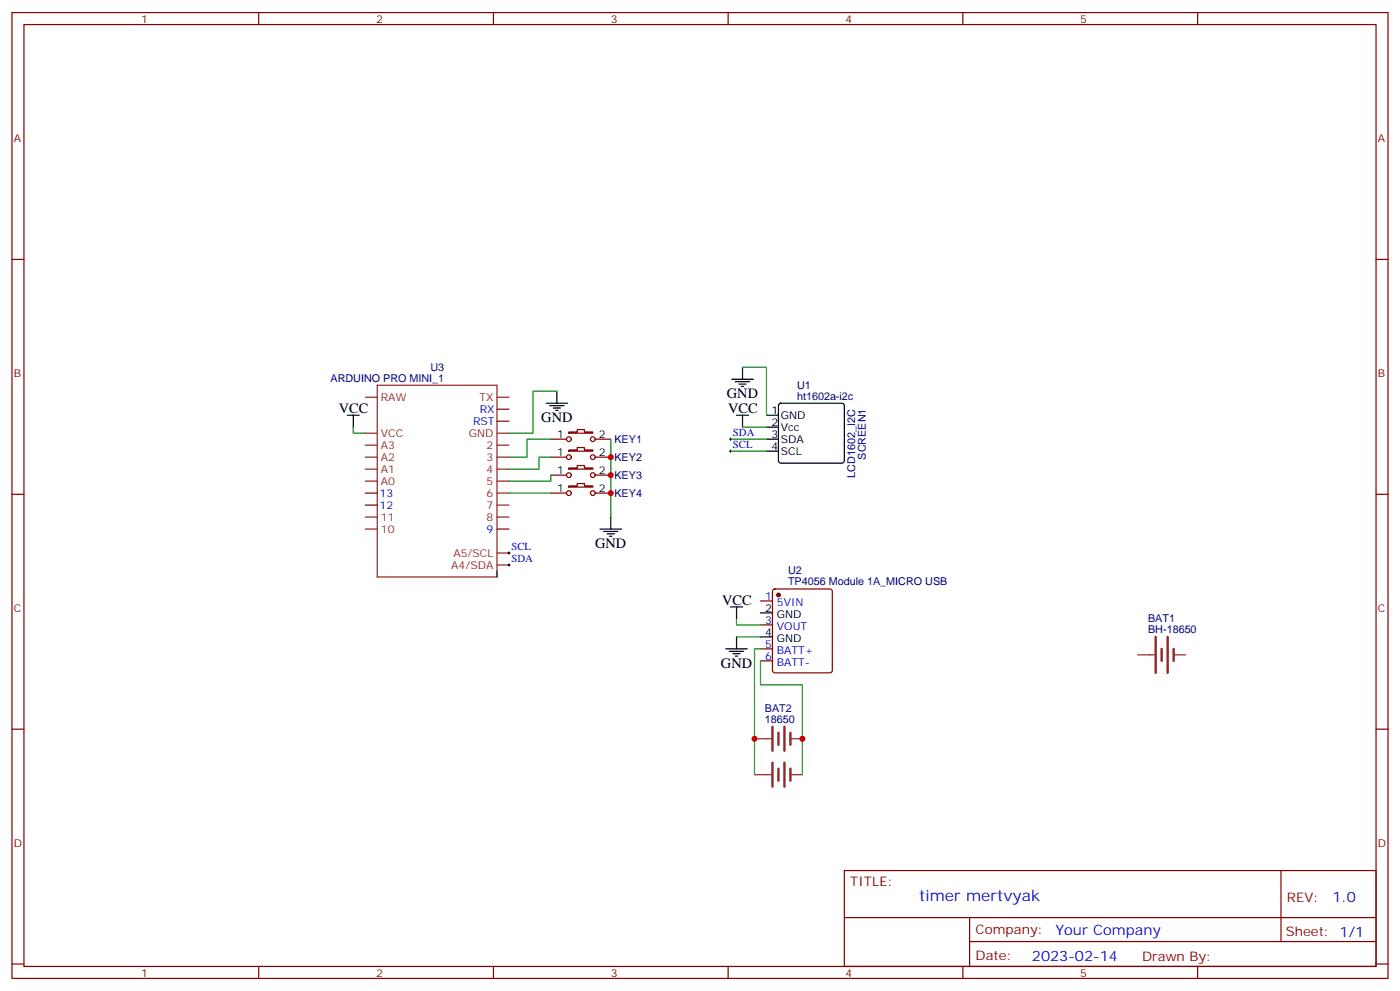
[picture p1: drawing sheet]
<svg xmlns="http://www.w3.org/2000/svg" width="412mm" height="292mm" viewBox="0 0 412 292" stroke-linecap="round" stroke-linejoin="round" font-family="sans-serif">
<g fill="none" stroke="#870000" stroke-width=".35">
<path d="M3.5 3.7h405.4v284.3h-405.4zM7.1 7.2h398.2v277.3h-398.2zM76.2 3.7v3.5M145.3 3.7v3.5M214.5 3.7v3.5M283.6 3.7v3.5M352.8 3.7v3.5M3.5 76.4h3.6M405.3 76.4h3.6M146.4 120.5h3.5M146.4 124h3.5M162.3 129.3h4.6"/>
<path d="M162.3 134.6h4.6M162.3 139.9h4.6M167.6 127.2h2.4v-.7h2.2v.7h2.4v.3h-7zM167.6 132.5h2.4v-.7h2.2v.7h2.4v.3h-7zM167.6 137.8h2.4v-.7h2.2v.7h2.4v.3h-7zM175.3 129.3h4.6M175.3 134.6h4.6M175.3 139.9h4.6M3.5 145.5h3.6M107.6 145.2h3.5M107.6 148.7h3.5M146.4 155.8h3.5"/>
<path d="M162.3 145.2h4.6M167.6 143.1h2.4v-.8h2.2v.8h2.4v.3h-7zM175.3 145.2h4.6M405.3 145.5h3.6M224 176.9h3.5M227.8 173.6l.4-.2h16.3l.5 .2 .2 .5v23.3l-.3 .5-.4 .2h-16.3l-.5-.2-.2-.5v-23.3zM224 184h3.5M224 191h3.5M224 194.6h3.5M3.5 214.7h3.6M405.3 214.7h3.6M248.7 256.3h156.6v28.2h-156.6z"/>
<path d="M377.3 256.3v20.9M248.7 270.1h156.5M285.6 277.2h119.6M285.6 270.1v14.2M3.5 283.8h3.6M76.2 284.5v3.5M145.3 284.5v3.5M214.5 284.5v3.5M283.6 284.5v3.5M352.8 284.5v3.5M405.3 283.8h3.6"/>
<circle cx="167.6" cy="134.6" r=".71"/>
<circle cx="167.6" cy="139.9" r=".71"/>
<circle cx="167.6" cy="129.3" r=".71"/>
<circle cx="174.6" cy="134.6" r=".71"/>
<circle cx="174.6" cy="139.9" r=".71"/>
<circle cx="174.6" cy="129.3" r=".71"/>
<circle cx="167.6" cy="145.2" r=".71"/>
<circle cx="174.6" cy="145.2" r=".71"/>
</g>
<g fill="none" stroke="#000" stroke-width=".35">
<path d="M160.9 118.7h6.3M161.9 119.4h4.3M164 115.2v3.5M215.5 111.7h6.4M216.6 112.4h4.2M217.7 113.1h2.1M218.4 113.8h.7M218.7 108.1v3.6M229.5 118.9l.5-.2h18l.5 .2 .2 .5v16.2l-.2 .5-.5 .2h-18l-.5-.2-.2-.5v-16.2zM102.3 122.2h3.5M104.1 122.2v3.6M163 120.1h2.1"/>
<path d="M163.7 120.8h.7M217 122.2h3.5M218.7 122.2v3.6M225.8 132.8h3.5M225.8 122.2h3.5M225.8 125.8h3.5M225.8 129.3h3.5M176.7 155.8h6.4M177.8 156.5h4.2M178.9 157.2h2.1M179.6 157.9h.7M179.9 152.2v3.6"/>
<path d="M146.4 168.1v1.8M215.2 178.7h3.5M217 178.7v3.5M213.8 191h6.3M214.8 191.7h4.3M215.9 192.4h2.1M216.6 193.1h.7M217 187.5v3.5M224 180.4h3.5M224 187.5h3.5"/>
</g>
<g fill="none" stroke="#008700" stroke-width=".35">
<path d="M164 115.2h-7v12.3h-7.1M218.7 108.1h7.1v14.1M104.1 125.8v1.7h3.5M162.3 139.9v1.7h-12.4M162.3 134.6h-3.6v3.5h-8.8M162.3 129.3h-7.1v5.3h-5.3M179.9 129.3v22.9M215.2 129.3h10.6M215.2 132.8h10.6M218.7 125.8h7.1M149.9 145.2h12.4M217 182.2v1.8h7"/>
<path d="M217 187.5h7M224 194.6v7h12.4v26.5M224 191h-1.8v37.1"/>
</g>
<path d="M214.8 129.3h.7M214.8 132.8h.7M215.2 128.9v.7M215.2 132.5v.7M149.6 166.3h.7M149.6 162.8h.7M149.9 162.5v.7M149.9 166v.7" fill="none" stroke="#000" stroke-width=".29"/>
<path d="M340.4 187.5v10.6M342.2 191v3.6M344 187.5v10.6M345.7 191v3.6M227.5 214v7M229.3 215.7v3.6M231.1 214v7M232.8 215.7v3.6M227.5 224.5v7.1M229.3 226.3v3.5M231.1 224.5v7.1M232.8 226.3v3.5" fill="none" stroke="#8c2424" stroke-width=".71"/>
<g fill="none" stroke="#8c2424" stroke-width=".35">
<path d="M107.6 116.9h3.5M146.4 116.9h3.5M107.6 131.1h3.5M107.6 134.6h3.5M107.6 138.1h3.5M107.6 127.5h3.5M146.4 131.1h3.5M146.4 134.6h3.5M146.4 138.1h3.5M146.4 127.5h3.5M107.6 141.6h3.5M107.6 152.2h3.5"/>
<path d="M107.6 155.8h3.5M146.4 141.6h3.5M146.4 145.2h3.5M146.4 148.7h3.5M146.4 152.2h3.5M146.4 168.1v-54.7h-35.3v56.5h35.3M146.4 166.3h3.5M146.4 162.8h3.5M335.1 192.8h5M345.7 192.8h3.5M222.2 217.5h5M232.8 217.5h3.6"/>
<path d="M222.2 228.1h5M232.8 228.1h3.6"/>
</g>
<circle cx="229.3" cy="175.2" r=".53" fill="#870000" stroke="#870000" stroke-width=".35"/>
<g fill="#c00">
<circle cx="222.3" cy="217.5" r=".88"/>
<circle cx="236.4" cy="217.5" r=".88"/>
<circle cx="179.9" cy="134.6" r=".88"/>
<circle cx="179.9" cy="139.9" r=".88"/>
<circle cx="179.9" cy="145.2" r=".88"/>
</g>
<text font-size="4.6" fill="#00f" x="270.8" y="265.3">timer mertvyak</text>
<g font-size="4.2">
<text x="214.1" y="117.3">GND</text>
<text x="99.8" y="121.5">VCC</text>
<text x="159.5" y="124.4">GND</text>
<text x="214.5" y="121.5">VCC</text>
<text x="175.3" y="161.4">GND</text>
<text x="212.7" y="178">VCC</text>
<text x="212.4" y="196.7">GND</text>
</g>
<g font-size="4.2" fill="#00f">
<text x="392.5" y="265.6">1.0</text>
<text x="310.9" y="275.1">Your Company</text>
<text x="304" y="282.9">2023-02-14</text>
</g>
<g font-size="3.9" fill="#800">
<text x="250.5" y="260.9">TITLE:</text>
<text x="379.1" y="265.6">REV:</text>
<text x="287.4" y="275.1">Company:</text>
<text x="378.7" y="275.7">Sheet: 1/1</text>
<text x="287.4" y="282.8">Date:</text>
<text x="336.4" y="282.8">Drawn By:</text>
</g>
<g font-size="3.2" fill="#800">
<text x="41.6" y="6.7">1</text>
<text x="110.8" y="6.7">2</text>
<text x="179.9" y="6.7">3</text>
<text x="249.1" y="6.7">4</text>
<text x="318.2" y="6.7">5</text>
<text x="4.1" y="41.8">A</text>
<text x="405.9" y="41.8">A</text>
<text x="4.1" y="110.9">B</text>
<text x="405.9" y="110.9">B</text>
<text x="4.1" y="180.1">C</text>
<text x="405.9" y="180.1">C</text>
<text x="4.1" y="249.2">D</text>
<text x="405.9" y="249.2">D</text>
<text x="41.6" y="287.5">1</text>
<text x="110.8" y="287.5">2</text>
<text x="179.9" y="287.5">3</text>
<text x="249.1" y="287.5">4</text>
<text x="318.2" y="287.5">5</text>
</g>
<g font-size="3.2" fill="#000080">
<text x="97.4" y="112.4">ARDUINO PRO MINI_1</text>
<text x="126.8" y="109.2">U3</text>
<text x="234.8" y="117.7">ht1602a-i2c</text>
<text x="234.8" y="114.5">U1</text>
<text x="181" y="130.4">KEY1</text>
<text x="181" y="135.7">KEY2</text>
<text x="255" y="135.3" transform="rotate(-90 255 135.3)">SCREEN1</text>
<text x="181" y="141">KEY3</text>
<text x="251.9" y="140.7" transform="rotate(-90 251.9 140.7)">LCD1602_I2C</text>
<text x="181" y="146.3">KEY4</text>
<text x="232.1" y="172.2">TP4056 Module 1A_MICRO USB</text>
<text x="232.1" y="169">U2</text>
<text x="338.2" y="183.2">BAT1</text>
<text x="338.2" y="186.4">BH-18650</text>
<text x="225.3" y="209.7">BAT2</text>
<text x="225.3" y="212.9">18650</text>
</g>
<g font-size="3.2" fill="#8d2323">
<text x="112.2" y="118">RAW</text>
<text x="141.2" y="118">TX</text>
<text x="112.2" y="128.6">VCC</text>
<text x="138.1" y="128.6">GND</text>
<text x="112.2" y="135.6">A2</text>
<text x="112.2" y="132.1">A3</text>
<text x="143.3" y="132.1">2</text>
<text x="143.3" y="135.6">3</text>
<text x="112.2" y="142.7">A0</text>
<text x="112.2" y="139.2">A1</text>
<text x="143.3" y="139.2">4</text>
<text x="143.3" y="142.7">5</text>
<text x="143.3" y="146.2">6</text>
<text x="143.3" y="149.8">7</text>
<text x="112.2" y="153.3">11</text>
<text x="143.3" y="153.3">8</text>
<text x="112.2" y="156.8">10</text>
<text x="132.9" y="167.4">A4/SDA</text>
<text x="133.6" y="163.9">A5/SCL</text>
</g>
<g font-size="3.2" fill="#00f">
<text x="139.4" y="125.1">RST</text>
<text x="141.3" y="121.5">RX</text>
<text x="215.9" y="128.4">SDA</text>
<text x="215.9" y="131.9">SCL</text>
<text x="111.8" y="149.8">12</text>
<text x="111.8" y="146.2">13</text>
<text x="143.3" y="156.8">9</text>
<text x="150.6" y="161.9">SCL</text>
<text x="150.6" y="165.5">SDA</text>
<text x="225.3" y="176.6">1</text>
<text x="228.8" y="178.3">5VIN</text>
<text x="225.3" y="183.6">3</text>
<text x="228.8" y="185.4">VOUT</text>
<text x="225.3" y="190.7">5</text>
<text x="225.3" y="194.2">6</text>
<text x="228.8" y="192.4">BATT+</text>
<text x="228.8" y="196">BATT-</text>
</g>
<g font-size="3.2">
<text x="227.3" y="121.9">1</text>
<text x="227.3" y="125.4">2</text>
<text x="230" y="123.3">GND</text>
<text x="164.1" y="128.9">1</text>
<text x="176.4" y="128.9">2</text>
<text x="227.3" y="128.9">3</text>
<text x="230" y="126.8">Vcc</text>
<text x="230" y="130.4">SDA</text>
<text x="164.1" y="134.2">1</text>
<text x="176.4" y="134.2">2</text>
<text x="227.3" y="132.5">4</text>
<text x="230" y="133.9">SCL</text>
<text x="164.1" y="139.5">1</text>
<text x="176.4" y="139.5">2</text>
<text x="164.1" y="144.8">1</text>
<text x="176.4" y="144.8">2</text>
<text x="225.3" y="180.1">2</text>
<text x="228.8" y="181.9">GND</text>
<text x="225.3" y="187.1">4</text>
<text x="228.8" y="188.9">GND</text>
</g>
</svg>
